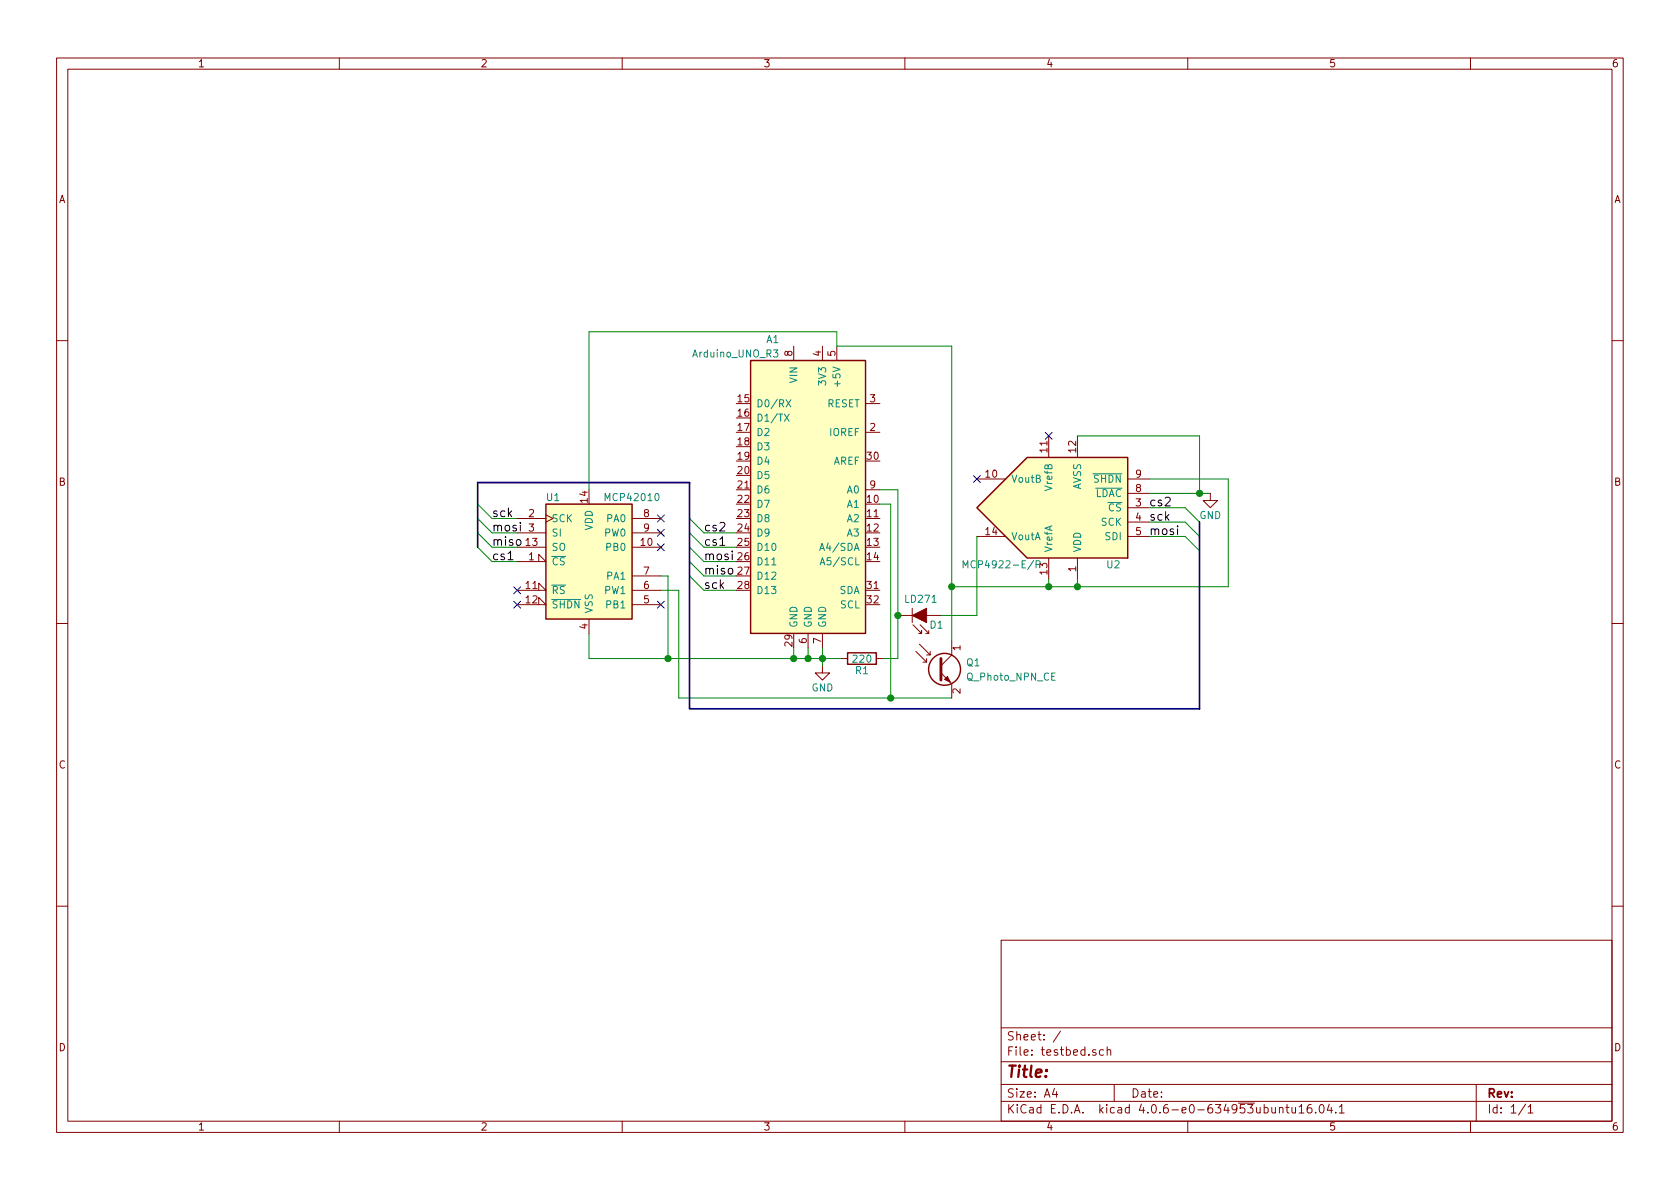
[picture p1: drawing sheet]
<svg xmlns="http://www.w3.org/2000/svg" width="297mm" height="210mm" viewBox="0 0 297 210" stroke-linecap="round" stroke-linejoin="round" font-family="sans-serif">
<g fill="none" stroke="#840000" stroke-width=".18">
<path d="M10 10.3h277v189.9h-277zM12 12.2h273v186.1h-273zM60 10.3v1.9M110 10.3v1.9M160 10.3v1.9M210 10.3v1.9M260 10.3v1.9M10 60.2h2M140.3 61.2v2.5M145.4 61.2v2.5M148 61.2v2.5M153 76.4h2.6"/>
<path d="M153 71.4h2.6M185.4 77.1v3.8M190.5 77.1v3.8M285 60.2h2M91.4 99.3h5.1l-1.3-1.3v1.3M91.4 91.7h5.1M91.4 94.2h5.1M91.4 96.8h5.1M96.5 91.1l1.3 .6-1.3 .6M111.8 91.7h5M111.8 94.2h5M111.8 96.8h5"/>
<path d="M153 86.6h2.6M172.7 94.9h5.1M172.7 84.7h5.1M185.4 98.7v3.8M190.5 98.7v3.8M199.4 89.8h3.8M199.4 92.3h3.8M199.4 94.9h3.8M199.4 87.2h3.8M199.4 84.7h3.8M214 87.2v1.3h1.3l-1.3 1.3-1.3-1.3h1.3M10 110.3h2"/>
<path d="M91.4 104.4h5.1l-1.3-1.3v1.3M91.4 106.9h5.1l-1.3-1.2v1.2M104.1 109.5v2.5M111.8 106.9h5M111.8 104.4h5M111.8 101.8h5M142.9 112v2.5M145.4 117.7v1.3h1.3l-1.3 1.3-1.3-1.3h1.3M145.4 112v2.5M148.6 116.5h1.3M154.9 116.5h1.3M158.7 108.8h2.6"/>
<path d="M161.3 107.6v2.5M161.4 110.5l1.5 1.5v-.5v.5h-.5M161.9 115.2l1.9 1.9v-.6M162.6 113.9l1.9 1.9v-.6M162.7 110.5l1.5 1.5v-.5M163.2 117.1h.6M163.7 112h.5M163.8 108.8h2.6M163.8 115.8h.7M166.4 119l1.9 1.9v2.5M168.3 113.3v2.5l-1.9 1.9M285 110.3h2"/>
<path d="M10 160.2h2M177 166.3h108v32h-108zM285 160.2h2M60 198.3v1.9M110 198.3v1.9M160 198.3v1.9M177 194.8h108M177 191.8h108M177 187.8h108M177 181.8h108M186.4 192.5l-.3 1h.9M186.8 193v1"/>
<path d="M187.5 182.3l-1.3 2M193.8 185.7a.37 .37 0 0 0-.6 .1v.2l.6 .2v.1l-.2 .3-.4-.1M195.1 185.7l-.4-.1-.3 .3 .1 .6 .2 .1 .4-.1M195.8 185.7l.2-.1 .3 .1 .1 .9M195.8 185.1v1.5M197 191.8v3M210 198.3v1.9M226.2 196l.2-.2 .4 .1v.9M226.2 195.8v1M227.4 195.8h.5M227.6 195.3v1.3l.3 .2M228.4 195.8l.1 .9 .4 .1 .2-.1"/>
<path d="M229.1 195.8v1M229.7 195.8l.4-.5v1.5M229.7 196.8h.9M231.8 195.3a.59 .59 0 0 0-.7 .7l.1 .7 .2 .1 .5-.1 .1-.5-.2-.2-.4-.1-.3 .3M232.6 196.7v.1M233.4 195.5l.2-.2a.81 .81 0 0 1 .6 .6 .81 .81 0 0 1-.3 .8l-.1 .1a.79 .79 0 0 1-.4-1.3zM235 195.2l-.3 1.1h.9M235.4 195.8v1M236.2 196.7v.1M236.8 195.8l.4-.5v1.5M236.8 196.8h.9M260 198.3v1.9"/>
<path d="M261 191.8v6.5M269.7 195.2l-1.2 2M270.2 195.8l.4-.5v1.5M270.2 196.8h.8"/>
</g>
<g fill="#ffffc2" stroke="#ffffc2" stroke-width=".18">
<path d="M172.7 89.8l8.9-8.9h17.8v17.8h-17.8z"/>
<path d="M132.7 63.7h20.3v48.3h-20.3z"/>
<path d="M96.5 89.1h15.3v20.4h-15.3z"/>
</g>
<g fill="none" stroke="#840000" stroke-width=".25">
<path d="M132.7 63.7h20.3v48.3h-20.3zM96.5 89.1h15.3v20.4h-15.3zM172.7 89.8l8.9-8.9h17.8v17.8h-17.8zM149.9 115.4h5v2.1h-5z"/>
<circle cx="167" cy="118.4" r="2.82"/>
</g>
<path d="M136.8 61.9h.7l-.4 .5 .4 .1v.5l-.2 .1-.5-.1M138.7 73.2l.8 1.3M139 70.7l.8 1.3M139.5 73.2l-.8 1.3M139.8 70.7l-.8 1.3M144.9 97.4l.4-1.3 .5 1.3M145 99.9l.4-1.3 .4 1.3M183.2 99.8l.6-.1v-.4l-.6-.1v1.2M193.2 83.8h5.2M193.7 86.3h4.7M97.5 106h5.2M170.3 100.4v-1.2l.4 .8 .4-.8v1.2" fill="none" stroke="#008484" stroke-width=".18"/>
<g fill="#840000" stroke="#840000" stroke-width=".18">
<path d="M161.3 108.8l2.5-1.2v2.5z"/>
<path d="M167 120.1l.5-.5 .5 1z"/>
</g>
<path d="M166.4 116.5v3.8" fill="none" stroke="#840000" stroke-width=".51"/>
<g fill="none" stroke="#008400" stroke-width=".18">
<path d="M190.5 77.1h21.6v10.1M84.5 91.7l2.5 2.5h4.4M84.5 94.2l2.5 2.6h4.4M84.5 96.8l2.5 2.5h4.4M84.5 89.1l2.5 2.6h4.4M104.1 86.6v-27.9h43.9v2.5h20.3v52.1M121.9 91.7l2.6 2.5h5.7M121.9 94.2l2.6 2.6h5.7M121.9 99.3l2.6 2.5h5.7M121.9 96.8l2.6 2.5h5.7M155.6 86.6h3.1v29.9h-2.5M155.6 89.1h1.9v34.3"/>
<path d="M172.7 94.9v13.9h-6.3M203.2 94.9h6.3l2.6 2.5M203.2 92.3h6.3l2.6 2.6M203.2 89.8h6.3l2.6 2.5M203.2 87.2h10.8M203.2 84.7h14v19.1h-48.9M104.1 112v4.5h44.5M116.8 104.4h3.2v19h48.3M116.8 101.8h1.3v14.7M121.9 101.8l2.6 2.6h5.7M140.3 114.5v2M142.9 114.5v2"/>
<path d="M145.4 114.5v3.2M185.4 102.5v1.3M190.5 102.5v1.3"/>
</g>
<g fill="#008400" stroke="#008400" stroke-width=".25">
<circle cx="168.3" cy="103.8" r=".51"/>
<circle cx="185.4" cy="103.8" r=".51"/>
<circle cx="190.5" cy="103.8" r=".51"/>
<circle cx="140.3" cy="116.5" r=".51"/>
<circle cx="145.4" cy="116.5" r=".51"/>
<circle cx="142.9" cy="116.5" r=".51"/>
<circle cx="158.8" cy="108.8" r=".51"/>
<circle cx="157.5" cy="123.4" r=".51"/>
<circle cx="118.1" cy="116.5" r=".51"/>
<circle cx="212.1" cy="87.2" r=".51"/>
</g>
<g fill="none" stroke="#000084" stroke-width=".18">
<path d="M184.8 76.5l1.2 1.2M186 76.5l-1.2 1.2M116.2 96.2l1.2 1.2M116.2 93.6l1.2 1.2M116.2 91.1l1.2 1.2M117.4 96.2l-1.2 1.2M117.4 93.6l-1.2 1.2M117.4 91.1l-1.2 1.2M172.1 84.1l1.2 1.2M173.3 84.1l-1.2 1.2M90.8 103.8l1.2 1.2M90.8 106.3l1.2 1.2"/>
<path d="M92 103.8l-1.2 1.2M92 106.3l-1.2 1.2M116.2 106.3l1.2 1.2M117.4 106.3l-1.2 1.2"/>
</g>
<path d="M89.8 99h.9M127.3 96.4h.9" fill="none" stroke="#000" stroke-width=".18"/>
<path d="M212.1 92.3v33h-90.2v-40h-37.4v11.5" fill="none" stroke="#000084" stroke-width=".3"/>
<text font-size="2.8" fill="#840000" x="178" y="190.5">Title:</text>
<g font-size="2.1">
<text x="203.2" y="89.5">cs2</text>
<text x="87" y="91.4">sck</text>
<text x="87" y="94">mosi</text>
<text x="124.5" y="94">cs2</text>
<text x="203.2" y="92.1">sck</text>
<text x="203.2" y="94.6">mosi</text>
<text x="87" y="96.5">miso</text>
<text x="87" y="99.1">cs1</text>
<text x="124.5" y="96.5">cs1</text>
<text x="124.5" y="99.1">mosi</text>
<text x="124.5" y="101.6">miso</text>
<text x="124.5" y="104.1">sck</text>
</g>
<g font-size="2.1" fill="#840000">
<text x="178" y="184">Sheet: /</text>
<text x="178" y="186.7">File: testbed.sch</text>
<text x="178" y="196.9">KiCad E.D.A. kicad 4.0.6-e0-634953ubuntu16.04.1</text>
<text x="178" y="194.1">Size: A4</text>
<text x="200" y="194.1">Date:</text>
<text x="263" y="194.1">Rev:</text>
<text x="263" y="196.9">Id: 1/1</text>
</g>
<g font-size="1.8" fill="#840000">
<text x="35" y="11.9">1</text>
<text x="85" y="11.9">2</text>
<text x="135" y="11.9">3</text>
<text x="185" y="11.9">4</text>
<text x="235" y="11.9">5</text>
<text x="285" y="11.9">6</text>
<text x="10.4" y="35.9">A</text>
<text x="285.4" y="35.9">A</text>
<text x="140.1" y="63" transform="rotate(-90 140.1 63)">8</text>
<text x="145.2" y="63" transform="rotate(-90 145.2 63)">4</text>
<text x="147.7" y="63" transform="rotate(-90 147.7 63)">5</text>
<text x="130.5" y="71.1">15</text>
<text x="153.8" y="71.1">3</text>
<text x="130.5" y="73.7">16</text>
<text x="130.5" y="76.2">17</text>
<text x="153.8" y="76.2">2</text>
<text x="130.5" y="83.8">20</text>
<text x="130.5" y="78.7">18</text>
<text x="130.5" y="81.3">19</text>
<text x="153.3" y="81.3">30</text>
<text x="185.2" y="80" transform="rotate(-90 185.2 80)">11</text>
<text x="190.2" y="80" transform="rotate(-90 190.2 80)">12</text>
<text x="10.4" y="85.9">B</text>
<text x="103.9" y="88.8" transform="rotate(-90 103.9 88.8)">14</text>
<text x="130.5" y="86.4">21</text>
<text x="130.5" y="88.9">22</text>
<text x="153.3" y="88.9">10</text>
<text x="153.8" y="86.4">9</text>
<text x="174.3" y="84.4">10</text>
<text x="200.8" y="89.5">3</text>
<text x="200.8" y="87">8</text>
<text x="200.8" y="84.4">9</text>
<text x="285.4" y="85.9">B</text>
<text x="93.5" y="91.4">2</text>
<text x="93.5" y="94">3</text>
<text x="113.8" y="91.4">8</text>
<text x="113.8" y="94">9</text>
<text x="130.5" y="91.4">23</text>
<text x="130.5" y="94">24</text>
<text x="153.3" y="91.4">11</text>
<text x="153.3" y="94">12</text>
<text x="174.3" y="94.6">14</text>
<text x="200.8" y="92.1">4</text>
<text x="200.8" y="94.6">5</text>
<text x="93" y="96.5">13</text>
<text x="93.5" y="99.1">1</text>
<text x="113.3" y="96.5">10</text>
<text x="113.8" y="101.6">7</text>
<text x="130.5" y="96.5">25</text>
<text x="130.5" y="99.1">26</text>
<text x="130.5" y="101.6">27</text>
<text x="153.3" y="96.5">13</text>
<text x="153.3" y="99.1">14</text>
<text x="185.2" y="101.5" transform="rotate(-90 185.2 101.5)">13</text>
<text x="190.2" y="101.1" transform="rotate(-90 190.2 101.1)">1</text>
<text x="93" y="104.1">11</text>
<text x="93" y="106.7">12</text>
<text x="113.8" y="106.7">5</text>
<text x="113.8" y="104.1">6</text>
<text x="130.5" y="104.1">28</text>
<text x="153.3" y="104.1">31</text>
<text x="153.3" y="106.7">32</text>
<text x="103.9" y="111.2" transform="rotate(-90 103.9 111.2)">4</text>
<text x="142.6" y="113.8" transform="rotate(-90 142.6 113.8)">6</text>
<text x="145.2" y="113.8" transform="rotate(-90 145.2 113.8)">7</text>
<text x="140.1" y="114.2" transform="rotate(-90 140.1 114.2)">29</text>
<text x="169.8" y="115" transform="rotate(-90 169.8 115)">1</text>
<text x="169.8" y="122.7" transform="rotate(-90 169.8 122.7)">2</text>
<text x="10.4" y="135.9">C</text>
<text x="285.4" y="135.9">C</text>
<text x="10.4" y="185.9">D</text>
<text x="285.4" y="185.9">D</text>
<text x="35" y="199.9">1</text>
<text x="85" y="199.9">2</text>
<text x="135" y="199.9">3</text>
<text x="185" y="199.9">4</text>
<text x="235" y="199.9">5</text>
<text x="285" y="199.9">6</text>
</g>
<g font-size="1.8" fill="#008484">
<text x="122.6" y="63.2">Arduino_UNO_R3</text>
<text x="135.5" y="60.6">A1</text>
<text x="141" y="67.7" transform="rotate(-90 141 67.7)">VIN</text>
<text x="146" y="67.9" transform="rotate(-90 146 67.9)">3V3</text>
<text x="148.6" y="68" transform="rotate(-90 148.6 68)">+5V</text>
<text x="133.7" y="72">D0/RX</text>
<text x="133.7" y="74.5">D1/TX</text>
<text x="133.7" y="77.1">D2</text>
<text x="146.1" y="72">RESET</text>
<text x="146.6" y="77.1">IOREF</text>
<text x="133.7" y="79.6">D3</text>
<text x="133.7" y="82.2">D4</text>
<text x="147.2" y="82.2">AREF</text>
<text x="96.7" y="88.6">U1</text>
<text x="107.3" y="88.6">MCP42010</text>
<text x="133.7" y="84.7">D5</text>
<text x="133.7" y="87.2">D6</text>
<text x="133.7" y="89.8">D7</text>
<text x="149.8" y="87.2">A0</text>
<text x="149.8" y="89.8">A1</text>
<text x="178.8" y="85.3">VoutB</text>
<text x="186.1" y="86.6" transform="rotate(-90 186.1 86.6)">VrefB</text>
<text x="191.1" y="86.7" transform="rotate(-90 191.1 86.7)">AVSS</text>
<text x="193.4" y="85.3">SHDN</text>
<text x="193.5" y="87.9">LDAC</text>
<text x="97.5" y="92.3">SCK</text>
<text x="97.5" y="94.9">SI</text>
<text x="104.8" y="93.9" transform="rotate(-90 104.8 93.9)">VDD</text>
<text x="106.9" y="94.9">PW0</text>
<text x="107.3" y="92.3">PA0</text>
<text x="133.7" y="92.3">D8</text>
<text x="133.7" y="94.9">D9</text>
<text x="149.8" y="92.3">A2</text>
<text x="149.8" y="94.9">A3</text>
<text x="178.8" y="95.5">VoutA</text>
<text x="194.6" y="93">SCK</text>
<text x="195.4" y="95.5">SDI</text>
<text x="195.9" y="90.4">CS</text>
<text x="212" y="91.8">GND</text>
<text x="97.5" y="99.9">CS</text>
<text x="97.5" y="97.4">SO</text>
<text x="107.3" y="97.4">PB0</text>
<text x="133.7" y="97.4">D10</text>
<text x="133.7" y="99.9">D11</text>
<text x="145.5" y="97.4">A4/SDA</text>
<text x="145.7" y="99.9">A5/SCL</text>
<text x="171.4" y="100.5">MCP4922-E/P</text>
<text x="186.1" y="97.7" transform="rotate(-90 186.1 97.7)">VrefA</text>
<text x="191.1" y="97.7" transform="rotate(-90 191.1 97.7)">VDD</text>
<text x="195.7" y="100.5">U2</text>
<text x="97.5" y="105">RS</text>
<text x="97.5" y="107.6">SHDN</text>
<text x="106.9" y="105">PW1</text>
<text x="107.3" y="107.6">PB1</text>
<text x="107.3" y="102.5">PA1</text>
<text x="133.7" y="102.5">D12</text>
<text x="133.7" y="105">D13</text>
<text x="148.3" y="105">SDA</text>
<text x="148.5" y="107.6">SCL</text>
<text x="160.2" y="106.6">LD271</text>
<text x="104.8" y="108.5" transform="rotate(-90 104.8 108.5)">VSS</text>
<text x="141" y="111" transform="rotate(-90 141 111)">GND</text>
<text x="143.5" y="111" transform="rotate(-90 143.5 111)">GND</text>
<text x="146" y="111" transform="rotate(-90 146 111)">GND</text>
<text x="164.5" y="111.1">D1</text>
<text x="150.9" y="117.2">220</text>
<text x="151.3" y="119.2">R1</text>
<text x="170.9" y="117.8">Q1</text>
<text x="143.5" y="122.2">GND</text>
<text x="171" y="120.3">Q_Photo_NPN_CE</text>
</g>
</svg>
